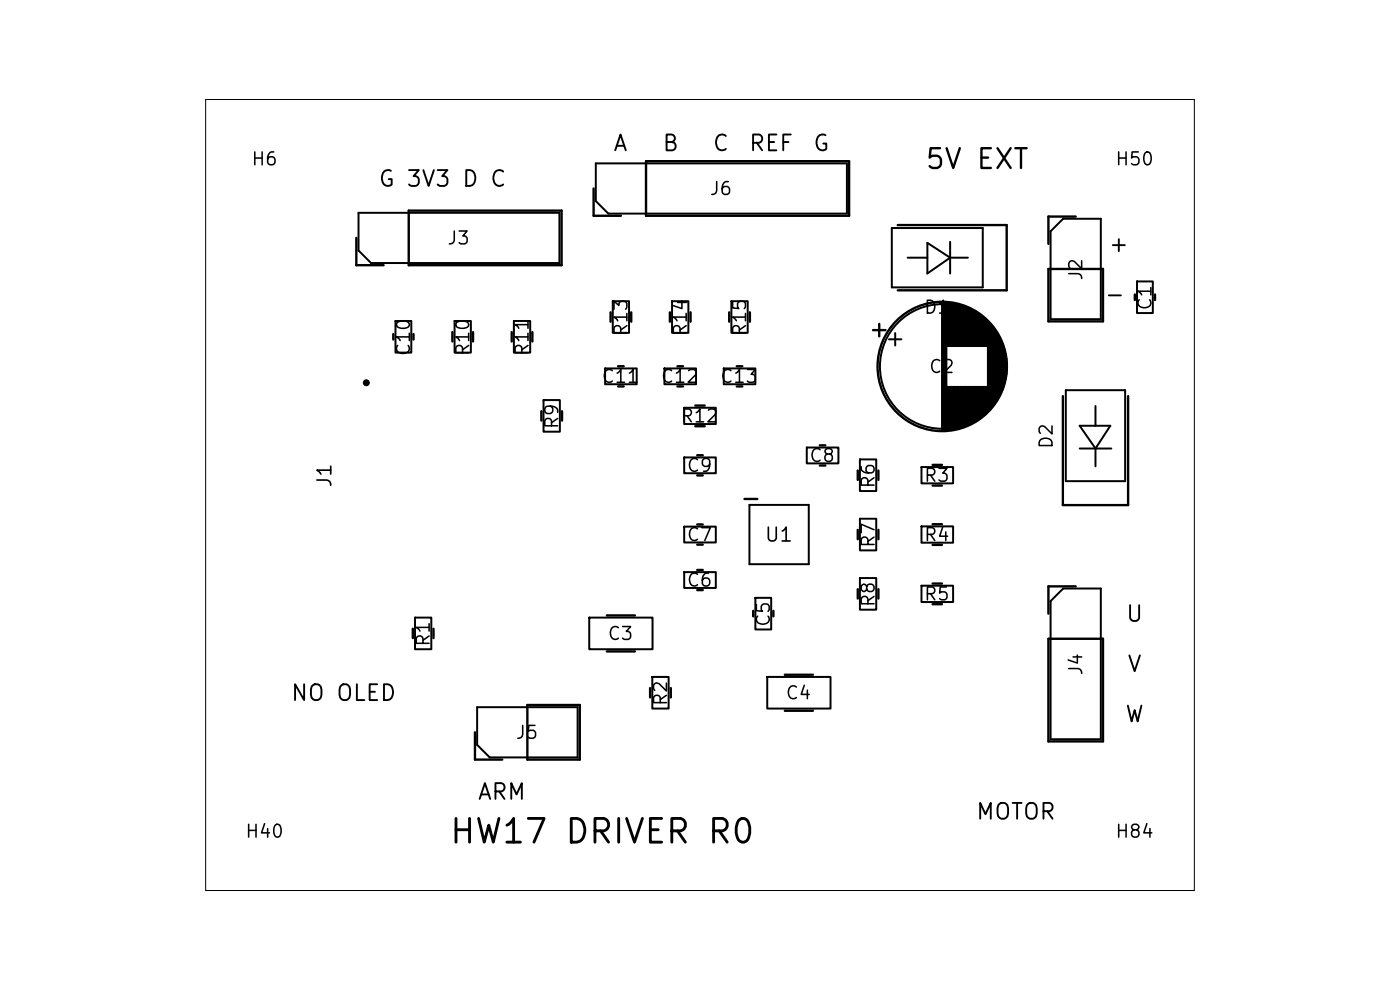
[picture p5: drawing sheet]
<svg xmlns="http://www.w3.org/2000/svg" width="297mm" height="210mm" viewBox="0 0 297 210" stroke-linecap="round" stroke-linejoin="round" font-family="sans-serif">
<g fill="none" stroke="#000" stroke-width=".42">
<path d="M126.4 34.7h53.3v10.6h-50.6l-2.7-2.7zM76.1 45.1h42.6v10.7h-40l-2.6-2.7zM189.2 48.4h19.3v12.6h-19.3zM192.6 54.7h4.1M196.7 51.5l4.9 3.2-4.9 3.3zM201.6 54.7h3.7M201.6 51.3v6.7M225.5 46.4h8v21.3h-10.6v-18.6zM241.2 59.7h3.4v6.7h-3.4zM83.9 68.1h3.4v6.7h-3.4zM96.4 68.1h3.5v6.7h-3.5zM109 68.1h3.5v6.7h-3.5z"/>
<path d="M128.4 78.2h6.7v3.3h-6.7zM130 63.9h3.5v6.7h-3.5zM141 78.2h6.7v3.3h-6.7zM142.6 63.9h3.4v6.7h-3.4zM153.5 78.2h6.7v3.3h-6.7zM155.2 63.9h3.4v6.7h-3.4zM188.6 72h2.6M189.9 70.7v2.6M115.3 84.9h3.5v6.7h-3.5zM145.1 86.5h6.8v3.5h-6.8zM145.1 97h6.8v3.4h-6.8zM171.2 94.9h6.7v3.4h-6.7z"/>
<path d="M182.4 97.5h3.5v6.7h-3.5zM195.5 99.1h6.7v3.4h-6.7zM226.1 82.8h12.6v19.3h-12.6zM229 95.1h6.8M229 90.3h6.5l-3.1 4.8zM232.4 86.1v4.2M232.4 95.1v3.8M145.1 111.7h6.8v3.4h-6.8zM159 107.1h12.6v12.6h-12.6zM182.4 110h3.5v6.7h-3.5zM195.5 111.7h6.7v3.4h-6.7zM88 131h3.5v6.7h-3.5z"/>
<path d="M125 131h13.4v6.7h-13.4zM145.1 121.4h6.8v3.3h-6.8zM160.2 126.8h3.4v6.7h-3.4zM182.4 122.6h3.5v6.7h-3.5zM195.5 124.2h6.7v3.5h-6.7zM222.9 127.5l2.6-2.7h8v32h-10.6zM101.2 150h21.3v10.7h-18.6l-2.7-2.7zM138.4 143.6h3.4v6.7h-3.4zM162.8 143.6h13.4v6.7h-13.4z"/>
<circle cx="199.9" cy="77.7" r="13.2"/>
</g>
<g fill="none" stroke="#000" stroke-width=".5">
<path d="M125.9 40v5.8h5.8M137 34.2h43.1v11.6h-43.1zM75.6 50.5v5.8h5.8M86.7 44.7h32.4v11.6h-32.4zM190.5 47.7h23.1v13.9h-23.1M222.4 57.1h11.6v11.1h-11.6zM228.2 45.9h-5.8v5.8M83.4 70.9v1.1M87.7 70.9v1.1M96 70.4v2M100.4 70.4v2M108.6 70.4v2"/>
<path d="M112.9 70.4v2M129.5 66.3v1.9M131.1 77.7h1.2M133.9 66.3v1.9M142.1 66.3v1.9M143.7 77.7h1.2M146.5 66.3v1.9M154.7 66.3v1.9M156.3 77.7h1.2M159.1 66.3v1.9M185.2 70h2.6M186.5 68.7v2.6"/>
<path d="M199.9 64.2v27.1M200.1 64.2v27.1M200.2 64.2v27.1M200.4 64.2v27.1M200.6 64.2v27.1M200.7 64.2v27.1M200.9 64.2v9.2M201.1 64.2v9.2M201.2 64.3v9.1M201.4 64.3v9.1M201.6 64.3v9.1M201.7 64.3v9.1"/>
<path d="M201.9 64.3v9.1M202.1 64.4v9M202.2 64.4v9M202.4 64.4v9M202.6 64.5v8.9M202.7 64.5v8.9M202.9 64.5v8.9M203.1 64.6v8.8M203.2 64.6v8.8M203.4 64.6v8.8M203.6 64.7v8.7M203.7 64.7v8.7"/>
<path d="M203.9 64.8v8.6M204.1 64.8v8.6M204.3 64.9v8.5M204.4 65v8.4M204.6 65v8.4M204.8 65.1v8.3M204.9 65.1v8.3M205.1 65.2v8.2M205.3 65.3v8.1M205.4 65.4v8M205.6 65.4v8M205.8 65.5v7.9"/>
<path d="M205.9 65.6v7.8M206.1 65.7v7.7M206.3 65.8v7.6M206.4 65.8v7.6M206.6 65.9v7.5M206.8 66v7.4M206.9 66.1v7.3M207.1 66.2v7.2M207.3 66.3v7.1M207.4 66.5v6.9M207.6 66.6v6.8M207.8 66.7v6.7"/>
<path d="M207.9 66.8v6.6M208.1 66.9v6.5M208.3 67.1v6.3M208.4 67.2v6.2M208.6 67.3v6.1M208.8 67.5v5.9M208.9 67.6v5.8M209.1 67.8v5.6M209.3 67.9v5.5M209.5 68.1v5.3M209.6 68.2v19M209.8 68.4v18.7"/>
<path d="M210 68.6v18.3M210.1 68.8v17.9M210.3 69v17.5M210.5 69.2v17.1M210.6 69.4v16.7M210.8 69.6v16.3M211 69.8v15.9M211.1 70v15.4M211.3 70.3v14.9M211.5 70.5v14.4M211.6 70.8v13.9M211.8 71.1v13.3"/>
<path d="M212 71.4v12.7M212.1 71.7v12M212.3 72.1v11.3M212.5 72.4v10.6M212.6 72.8v9.8M212.8 73.3v8.9M213 73.8v7.9M213.1 74.4v6.7M213.3 75.1v5.3M213.5 76.1v3.3M240.7 62.5v1.1M245 62.5v1.1"/>
<path d="M114.8 87.2v2M119.2 87.2v2M131.1 82h1.2M143.7 82h1.2M147.5 86h2M147.5 90.4h2M147.9 96.6h1.2M156.3 82h1.2M173.9 94.5h1.2M173.9 98.8h1.2M182 99.8v2M186.3 99.8v2"/>
<path d="M197.8 98.6h2M200.9 82.1v9.1M201.1 82.1v9.1M201.2 82.1v9.1M201.4 82.1v9.1M201.6 82.1v9.1M201.7 82.1v9.1M201.9 82.1v9M202.1 82.1v9M202.2 82.1v9M202.4 82.1v9M202.6 82.1v8.9"/>
<path d="M202.7 82.1v8.9M202.9 82.1v8.9M203.1 82.1v8.8M203.2 82.1v8.8M203.4 82.1v8.7M203.6 82.1v8.7M203.7 82.1v8.6M203.9 82.1v8.6M204.1 82.1v8.5M204.3 82.1v8.5M204.4 82.1v8.4M204.6 82.1v8.4"/>
<path d="M204.8 82.1v8.3M204.9 82.1v8.2M205.1 82.1v8.2M205.3 82.1v8.1M205.4 82.1v8M205.6 82.1v7.9M205.8 82.1v7.9M205.9 82.1v7.8M206.1 82.1v7.7M206.3 82.1v7.6M206.4 82.1v7.5M206.6 82.1v7.4"/>
<path d="M206.8 82.1v7.3M206.9 82.1v7.2M207.1 82.1v7.1M207.3 82.1v7M207.4 82.1v6.9M207.6 82.1v6.8M207.8 82.1v6.7M207.9 82.1v6.6M208.1 82.1v6.4M208.3 82.1v6.3M208.4 82.1v6.2M208.6 82.1v6.1"/>
<path d="M208.8 82.1v5.9M208.9 82.1v5.8M209.1 82.1v5.6M209.3 82.1v5.5M209.5 82.1v5.3M225.5 84v23.1h13.8v-23.1M147.9 100.9h1.2M147.9 111.3h1.2M147.9 115.5h1.2M157.9 105.8h2.8M182 112.4v2M186.3 112.4v2"/>
<path d="M197.8 111.2h2M197.8 115.6h2M197.8 103h2M87.6 133.4v2M92 133.4v2M128.7 130.6h6M128.7 138.2h6M147.9 120.9h1.2M147.9 125.2h1.2M159.8 129.6v1.2M164.1 129.6v1.2M182 125v2"/>
<path d="M186.3 125v2M197.8 123.8h2M197.8 128.2h2M222.4 135.5h11.6v21.8h-11.6zM228.2 124.4h-5.8v5.8M100.8 155.3v5.8h5.8M111.9 149.6h11.1v11.5h-11.1zM137.9 146v1.9M142.3 146v1.9M166.5 143.1h6M166.5 150.8h6"/>
<circle cx="199.9" cy="77.7" r="13.7"/>
</g>
<circle cx="77.7" cy="81.2" r=".63" fill="#000" stroke="#000" stroke-width=".21"/>
<path d="M43.6 21.1h209.8v167.8h-209.8z" fill="none" stroke="#000" stroke-width=".21"/>
<text font-size="5" x="95" y="180.2">HW17 DRIVER R0</text>
<text font-size="4.2" x="196" y="36.9">5V EXT</text>
<g font-size="3.4">
<text x="129.9" y="32.9">A</text>
<text x="140.3" y="32.9">B</text>
<text x="150.9" y="32.9">C</text>
<text x="158.6" y="32.9">REF</text>
<text x="172.2" y="32.9">G</text>
<text x="80" y="40.5">G 3V3 D C</text>
<text x="234.9" y="54.3">+</text>
<text x="234.1" y="65">-</text>
<text x="238.6" y="132.7">U</text>
<text x="238.9" y="143.4">V</text>
<text x="61.5" y="149.5">NO OLED</text>
<text x="238.5" y="154.1">W</text>
<text x="101.1" y="170.5">ARM</text>
<text x="206.8" y="174.7">MOTOR</text>
</g>
<g font-size="2.9">
<text x="71" y="103.7" transform="rotate(-90 71 103.7)">J1</text>
<text x="162" y="115.6">U1</text>
</g>
<g font-size="2.7">
<text x="53.1" y="35.8">H6</text>
<text x="236.4" y="35.8">H50</text>
<text x="150.3" y="42.1">J6</text>
<text x="94.7" y="52.6">J3</text>
<text x="230.3" y="59.7" transform="rotate(-90 230.3 59.7)">J2</text>
<text x="133.8" y="71.6" transform="rotate(-90 133.8 71.6)">R13</text>
<text x="146.4" y="71.6" transform="rotate(-90 146.4 71.6)">R14</text>
<text x="159" y="71.6" transform="rotate(-90 159 71.6)">R15</text>
<text x="195.8" y="67.2">D1</text>
<text x="245" y="66.1" transform="rotate(-90 245 66.1)">C1</text>
<text x="87.7" y="75.8" transform="rotate(-90 87.7 75.8)">C10</text>
<text x="100.2" y="75.8" transform="rotate(-90 100.2 75.8)">R10</text>
<text x="112.8" y="75.8" transform="rotate(-90 112.8 75.8)">R11</text>
<text x="127.4" y="81.9">C11</text>
<text x="140" y="81.9">C12</text>
<text x="152.6" y="81.9">C13</text>
<text x="196.9" y="79.8">C2</text>
<text x="119.1" y="91.2" transform="rotate(-90 119.1 91.2)">R9</text>
<text x="144.2" y="90.3">R12</text>
<text x="224" y="95.4" transform="rotate(-90 224 95.4)">D2</text>
<text x="145.5" y="100.8">C9</text>
<text x="171.5" y="98.7">C8</text>
<text x="186.2" y="103.8" transform="rotate(-90 186.2 103.8)">R6</text>
<text x="195.8" y="102.9">R3</text>
<text x="145.5" y="115.5">C7</text>
<text x="186.2" y="116.4" transform="rotate(-90 186.2 116.4)">R7</text>
<text x="195.8" y="115.5">R4</text>
<text x="145.5" y="125.1">C6</text>
<text x="186.2" y="129" transform="rotate(-90 186.2 129)">R8</text>
<text x="195.8" y="128.1">R5</text>
<text x="91.9" y="137.4" transform="rotate(-90 91.9 137.4)">R1</text>
<text x="128.7" y="136.5">C3</text>
<text x="164" y="133.2" transform="rotate(-90 164 133.2)">C5</text>
<text x="230.3" y="143.5" transform="rotate(-90 230.3 143.5)">J4</text>
<text x="142.2" y="150" transform="rotate(-90 142.2 150)">R2</text>
<text x="166.5" y="149">C4</text>
<text x="109.2" y="157.4">J5</text>
<text x="51.8" y="178.4">H40</text>
<text x="236.4" y="178.4">H84</text>
</g>
</svg>
